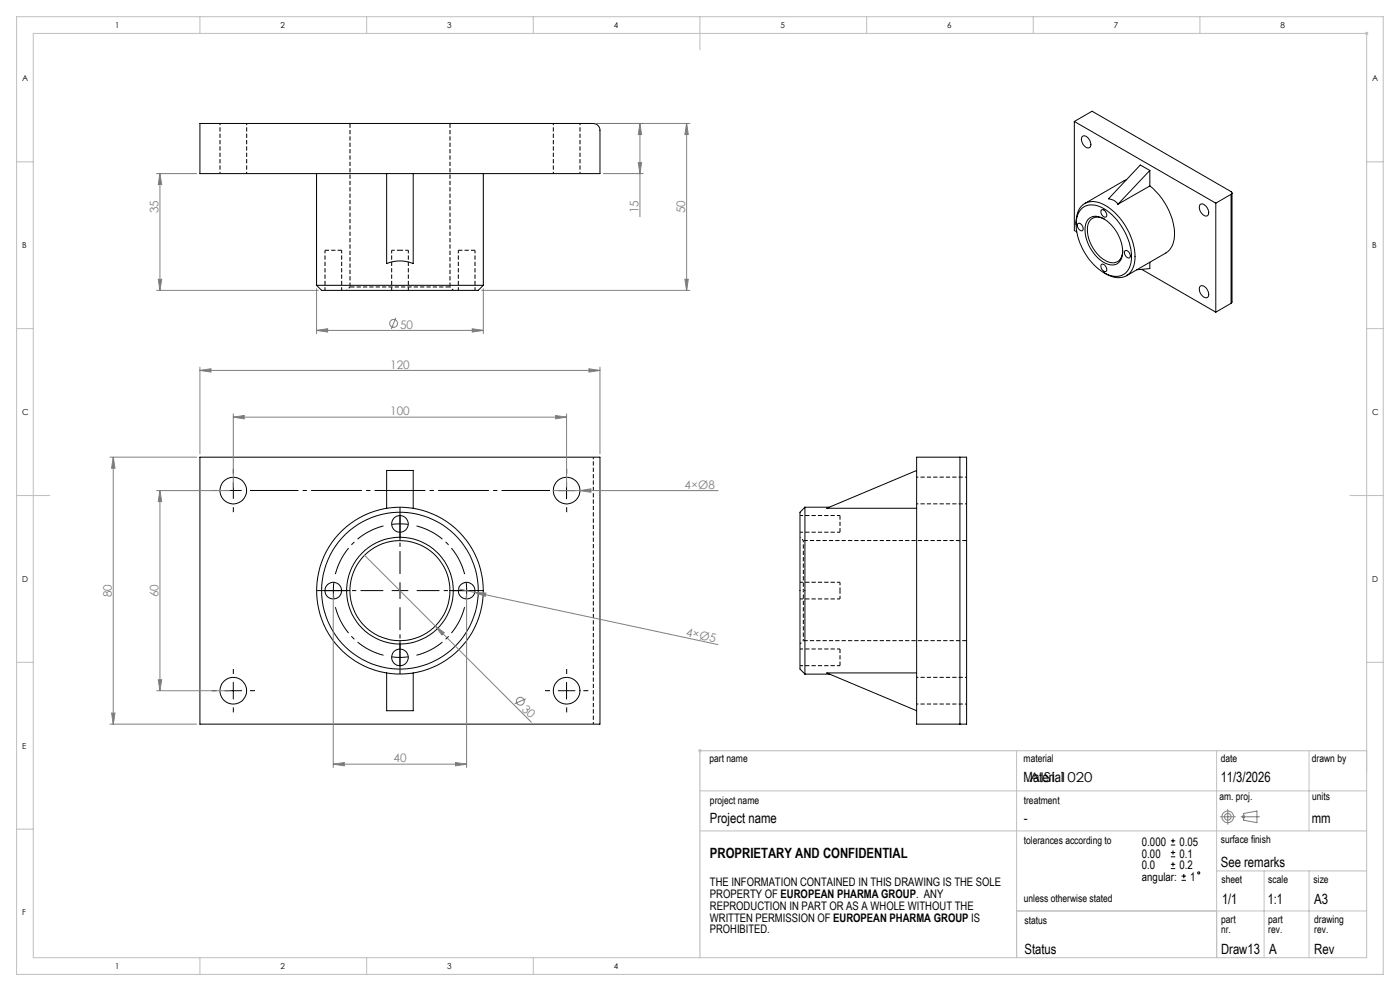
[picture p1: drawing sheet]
<svg xmlns="http://www.w3.org/2000/svg" width="420mm" height="297mm" viewBox="0 0 420 297" stroke-linecap="round" stroke-linejoin="round" font-family="sans-serif">
<path d="M178 137v80" fill="none" stroke="#000" stroke-width=".3" stroke-dasharray="1.3 .6" stroke-dashoffset=".6" stroke-linecap="butt"/>
<g fill="none" stroke="#000" stroke-width=".3">
<path d="M60 37h118a2.05 2.05 0 0 1 2 2v13h-120zM322.3 36.4l5.3-3.1 41.7 24.1a.43 .43 0 0 1 .3 .4 .43 .43 0 0 1-.3 .4M322.3 36.4l42.4 24.5M322.3 36.4v32.7l.7 .4M95 52v33.5M116 52v27a10.4 10.4 0 0 1 8 0v-27M145 52v33.5M324.6 41a1.4 1.4 0 0 1 2.2 .9 1.59 1.59 0 0 1-.2 2.4 2.59 2.59 0 0 1-2-3.3zM338 53.8l-12.6 7.2M344.9 55.7a19.1 19.1 0 0 1 7.3 16 5.7 5.7 0 0 1-2.4 4.1l-11.9 6.9M344.9 51.1l-2.8-1.6-9.5 10.1 1.4 .4 1.4 1.2M344.9 51.1v4.6"/>
<path d="M344.9 55.7l-9.5 5.5M344.9 51.1l-9.5 10.1M369.3 58.2l-4.6 2.7M369.3 58.2v32.7M369.6 57.8v32.8l-.3 .3M322.8 67.3a6.4 6.4 0 0 1 3.2-6.6 7.8 7.8 0 0 1 7.5 2.2 18.8 18.8 0 0 1 6.9 15.9 5 5 0 0 1-7.4 3.9l-1.8-1M323.4 67a1.37 1.37 0 0 1 1.3 .7 1.37 1.37 0 0 1 0 1.4 1.53 1.53 0 0 1-1.3-2.1zM324.3 62.7a5.2 5.2 0 0 1 6.6-.3 18 18 0 0 1 8.5 15.7 4.8 4.8 0 0 1-7.4 4.1 17.9 17.9 0 0 1-9.1-16.1l.4-1.7zM326.5 65.7a4.2 4.2 0 0 1 5.7 .6 11.6 11.6 0 0 1 4.3 11 3.2 3.2 0 0 1-4.8 1.6 11.6 11.6 0 0 1-6-11.8zM330.4 63a1.33 1.33 0 0 1 1.4 .5 1.33 1.33 0 0 1 .1 1.4 1.34 1.34 0 0 1-1.4-.5 1.34 1.34 0 0 1-.1-1.4zM330.4 79.3a1.33 1.33 0 0 1 1.4 .5 1.33 1.33 0 0 1 .1 1.4 1.29 1.29 0 0 1-1.6-1.5zM331.3 65.7a3.2 3.2 0 0 0-3.5-.3 3.2 3.2 0 0 0-1.6 3.2 11 11 0 0 0 6.9 10.1 3 3 0 0 0 3.7-3.5"/>
<path d="M337.5 75.2a1.37 1.37 0 0 1 1.3 .6 1.37 1.37 0 0 1 0 1.5 1.49 1.49 0 0 1-1.3-2.1zM344.9 78.6v1.9l-3.9 .4M360.1 61.3a2.02 2.02 0 0 1 2.4 1.9 1.07 1.07 0 0 1-.4 1.5 1.07 1.07 0 0 1-1.5-.6 2.37 2.37 0 0 1-.5-2.8zM364.7 60.9v32.7M95 85.5h50M95 85.5l1.5 1.5h47l1.5-1.5M342.5 80.7l22.2 12.9M360.1 85.8a2.12 2.12 0 0 1 2.5 2.2 .97 .97 0 0 1-.5 1.2 .97 .97 0 0 1-1.2-.4 2.44 2.44 0 0 1-.8-3zM369.3 90.9l-4.6 2.7M60 137h120v80h-120zM288 137h2v80h-2M288 137h-13v80h13"/>
<path d="M288 137v80M116 152.3v-11.3h8v11.3M167.5 147h5M170 144.5v5M241.5 152v50M241.5 152l-1.5 1.5v47l1.5 1.5M241.5 152h7.3M275 141l-27 11.3h27M117.5 196.8l1.8 .2 3.2-.2M120 194.5v5M67.5 207h5M70 204.5v5"/>
<path d="M116 201.7v11.3h8v-11.3M167.5 207h5M170 204.5v5M241.5 202h7.3M275 201.7h-27l27 11.3M351.3 253.3h1.3M351.3 252h1.3M351.3 256.8h1.3M351.3 255.5h1.3M351.3 259h1.3M351.9 251.4v1.2M351.9 254.9v1.2"/>
<path d="M351.9 258.4v1.3M351.3 260.3h1.3M354.5 263.8h1.3M354.5 262.6h1.3M355.1 261.9v1.3"/>
<circle cx="70" cy="147" r="4"/>
<circle cx="120" cy="157" r="2.49"/>
<circle cx="170" cy="147" r="4"/>
<circle cx="100" cy="177" r="2.5"/>
<circle cx="120" cy="177" r="15"/>
<circle cx="120" cy="177" r="23.5"/>
<circle cx="120" cy="177" r="25"/>
<circle cx="120" cy="177" r="16"/>
<circle cx="140" cy="177" r="2.49"/>
<circle cx="120" cy="197" r="2.5"/>
<circle cx="70" cy="207" r="4"/>
<circle cx="170" cy="207" r="4"/>
<circle cx="359.6" cy="261.6" r=".32"/>
</g>
<path d="M120 75h-2.5M122.5 75h-2.5M252 177v-2.5M252 179.5v-2.5" fill="none" stroke="#000" stroke-width=".3" stroke-dasharray="1.3 .6" stroke-dashoffset=".3" stroke-linecap="butt"/>
<path d="M105 37v49M135 86h-30M135 86v-49M290 162h-49M241 192h49" fill="none" stroke="#000" stroke-width=".3" stroke-dasharray="1.3 .6" stroke-dashoffset="-.1" stroke-linecap="butt"/>
<path d="M102.5 75h-5M142.5 75h-5M252 159.5v-5M252 199.5v-5" fill="none" stroke="#000" stroke-width=".3" stroke-dasharray="1.3 .6" stroke-linecap="butt"/>
<path d="M66 37v15M166 37v15M74 52v-15M174 52v-15M275 151h15M290 143h-15M241 177v-15M241 192v-15M275 211h15M290 203h-15" fill="none" stroke="#000" stroke-width=".3" stroke-dasharray="1.3 .6" stroke-dashoffset=".8" stroke-linecap="butt"/>
<path d="M97.5 75v12M117.5 75v12M137.5 75v12M102.5 87v-12M122.5 87v-12M142.5 87v-12M240 159.5h12M252 154.5h-12M240 179.5h12M252 174.5h-12M240 199.5h12M252 194.5h-12" fill="none" stroke="#000" stroke-width=".3" stroke-dasharray="1.3 .6" stroke-dashoffset=".4" stroke-linecap="butt"/>
<path d="M105 86l-1 1M136 87l-1-1M241 162l-1-1M240 193l1-1" fill="none" stroke="#000" stroke-width=".3" stroke-dasharray="1.3 .6" stroke-dashoffset=".7" stroke-linecap="butt"/>
<g fill="none" stroke="#808080" stroke-width=".3">
<path d="M179 37h28M192 37l.5 3.3h-1zM192 37v27.9M206 37l.5 3.3h-1zM206 37v50M47 52h12M48 52l.5 3.3h-1zM48 52v35M181 52h12M191.5 48.7h1l-.5 3.3zM47 87h48.5M47.5 83.7h1l-.5 3.3z"/>
<path d="M95 99l3.3-.5v1zM95 86.5v13.5M95 99h50M118.7 95.2l-1.3 3.4M141.7 98.5l3.3 .5-3.3 .5zM144.5 87h62.5M145 86.5v13.5M205.5 83.7h1l-.5 3.3zM60 111l3.3-.5v1zM60 110v26M60 111h120M176.7 110.5l3.3 .5-3.3 .5z"/>
<path d="M180 110v26M33 137h26M34 137l.5 3.3h-1zM34 137v80M70 125l3.3-.5v1zM70 124v22M70 125h100M166.7 124.5l3.3 .5-3.3 .5zM170 124v22M47 147h22M48 147l.5 3.3h-1zM48 147v60"/>
<path d="M166 147h49.4M174 147l3.3-.5v1zM100 178v52M109.4 166.4l50 50.1M137.5 176.5l4.9 1M140 178v52M142.4 177.5l3.4 .2-.2 1zM142.4 177.5l73 15.7M130.6 187.6l2.7 2-.7 .7zM33 217h26M33.5 213.7h1l-.5 3.3zM47 207h22"/>
<path d="M47.5 203.7h1l-.5 3.3zM157.8 209.4l-3.4 1.5M100 229l3.3-.5v1zM100 229h40M136.7 228.5l3.3 .5-3.3 .5zM366.1 244.8h4.5M368.3 242.6v4.4M372.3 244.8h5.5M372.7 244.4l.8 .7M373.1 243.8l4-.7v3.5l-4-.8zM373.5 244.4l-.8 .7"/>
<circle cx="118.1" cy="96.9" r="1.18"/>
<circle cx="156.1" cy="210.2" r="1.18"/>
<circle cx="368.3" cy="244.8" r="1.75"/>
<circle cx="368.3" cy="244.8" r="1.01"/>
</g>
<g fill="none" stroke="#000" stroke-width=".3" stroke-dasharray="15.2 1.3 1.3 1.3" stroke-linecap="butt">
<path d="M65 147h-1.5M70 147v-2.5M70 147h-2.5M70 147v2.5M70 147h2.5M70 142v-1.5M70 152v1.5M120 157l-2.5 .2M120 157l2.5 .2M120 157v-2.5M120 157v2.5M120 154.5v-2.5"/>
<path d="M120 159.5v2.5M170 142v-1.5M170 152v1.5M175 147h1.5M97.5 177h-2.5M100 177l.2 2.5M100 177l.2-2.5M100 177h-2.5M100 177h2.5M102.5 177h2.5M120 177v-2.5M120 177h-2.5"/>
<path d="M120 177v2.5M120 177h2.5M137.5 177h-2.5M140 177l-.2-2.5M140 177l-.2 2.5M140 177h2.5M140 177h-2.5M142.5 177h2.5M120 199.5v2.5M120 194.5v-2.5M65 207h-1.5M70 202v-1.5"/>
<path d="M70 212v1.5M75 207h1.5M165 207h-1.5M170 202v-1.5M170 212v1.5M175 207h1.5"/>
</g>
<path d="M115.1 157.6a20 20 0 0 0-14.5 14.5M139.4 172.1a20 20 0 0 0-14.5-14.5M100.6 181.9a20 20 0 0 0 14.5 14.5M124.9 196.4a20 20 0 0 0 14.5-14.5" fill="none" stroke="#000" stroke-width=".3" stroke-dasharray="15.2 1.3 1.3 1.3" stroke-dashoffset="6.4" stroke-linecap="butt"/>
<g fill="none" stroke="#c0c0c0" stroke-width=".3">
<path d="M5 5h410v287h-410zM60 5v5M110 5v5M160 5v5M210 5v10M260 5v5M310 5v5M360 5v5M409.6 9.7l.8 .7M410 9.5v277.5h-400v-277h400.5M410.4 9.7l-.8 .7M5 48.5h5"/>
<path d="M410 48.5h5M5 98.5h5M410 98.5h5M5 148.5h10M405 148.5h10M5 198.5h5M410 198.5h5M209.5 225h1M209.6 224.6l.7 .8M210 224.5v1M210 237h200M210.3 224.6l-.7 .8"/>
<path d="M305 225v62M365 225v62M392.7 225v24M5 248.5h5M210 249h200M305 273h105M365 261h45M379.2 261v26M392.7 261v25.9M60 287v5M110 287v5M160 287v5"/>
</g>
<path d="M75 147h90" fill="none" stroke="#000" stroke-width=".3" stroke-dasharray="15.2 1.3 1.3 1.3" stroke-dashoffset=".7" stroke-linecap="butt"/>
<path d="M115 177h-17.5M120 172v-17.5M125 177h17.5M120 182v17.5" fill="none" stroke="#000" stroke-width=".3" stroke-dasharray="15.2 1.3 1.3 1.3" stroke-dashoffset="8.4" stroke-linecap="butt"/>
<path d="M410 225h-200v62M305 287v-14h60v14" fill="none" stroke="#c0c0c0" stroke-width=".35"/>
<g fill="#808080">
<path d="M130.6 187.6l2.7 2-.7 .7z"/>
<path d="M142.4 177.5l3.4 .2-.2 1z"/>
<path d="M60 111l3.3-.5v1zM176.7 110.5l3.3 .5-3.3 .5zM70 125l3.3-.5v1zM166.7 124.5l3.3 .5-3.3 .5zM100 229l3.3-.5v1zM136.7 228.5l3.3 .5-3.3 .5zM174 147l3.3 .5v-1zM95 99l3.3-.5v1zM141.7 98.5l3.3 .5-3.3 .5z"/>
<path d="M33.5 213.7h1l-.5 3.3zM34 137l.5 3.3h-1zM47.5 203.7h1l-.5 3.3zM48 147l.5 3.3h-1z"/>
<path d="M206 37l.5 3.3h-1zM205.5 83.7h1l-.5 3.3zM192 37l.5 3.3h-1zM191.5 48.7h1l-.5 3.3zM48 52l.5 3.3h-1zM47.5 83.7h1l-.5 3.3z"/>
</g>
<g font-size="4.2">
<text x="307.1" y="234.3">Material</text>
<text x="366.2" y="234.4">11/3/2026</text>
<text x="213" y="246.6">Project name</text>
<text x="307.1" y="246.6">-</text>
<text x="393.5" y="246.6">mm</text>
<text x="213" y="257.1">PROPRIETARY AND CONFIDENTIAL</text>
<text x="366.2" y="259.9">See remarks</text>
<text x="366.6" y="270.9">1/1</text>
<text x="380.4" y="270.9">1:1</text>
<text x="394.2" y="270.9">A3</text>
<text x="307.3" y="286">Status</text>
<text x="366.3" y="286">Draw13</text>
<text x="380.7" y="286">A</text>
<text x="394.3" y="286">Rev</text>
</g>
<text font-size="4.1" x="308.8" y="234.5">AISI 1020</text>
<g font-size="3.5" fill="#808080">
<text x="47.5" y="64" transform="rotate(-90 47.5 64)">35</text>
<text x="191.5" y="64" transform="rotate(-90 191.5 64)">15</text>
<text x="205.5" y="64" transform="rotate(-90 205.5 64)">50</text>
<text x="120" y="98.5">50</text>
<text x="117.1" y="110.5">120</text>
<text x="117.1" y="124.5">100</text>
<text x="205.4" y="146.5">4×Ø8</text>
<text x="33.5" y="179" transform="rotate(-90 33.5 179)">80</text>
<text x="47.5" y="179" transform="rotate(-90 47.5 179)">60</text>
<text x="205.6" y="190.6" transform="rotate(12 205.6 190.6)">4×Ø5</text>
<text x="156.3" y="212.6" transform="rotate(45 156.3 212.6)">30</text>
<text x="118" y="228.5">40</text>
</g>
<g font-size="3.5">
<text x="342.6" y="253.5">0.000</text>
<text x="342.6" y="257">0.00</text>
<text x="353.8" y="253.5">0.05</text>
<text x="353.8" y="257">0.1</text>
<text x="342.6" y="260.5">0.0</text>
<text x="353.8" y="260.5">0.2</text>
<text x="213" y="265.6">THE INFORMATION CONTAINED IN THIS DRAWING IS THE SOLE</text>
<text x="213" y="269.2">PROPERTY OF EUROPEAN PHARMA GROUP. ANY</text>
<text x="342.6" y="264.1">angular:</text>
<text x="357" y="264.1">1</text>
<text x="213" y="272.7">REPRODUCTION IN PART OR AS A WHOLE WITHOUT THE</text>
<text x="213" y="276.2">WRITTEN PERMISSION OF EUROPEAN PHARMA GROUP IS</text>
<text x="213" y="279.7">PROHIBITED.</text>
</g>
<g font-size="3.2">
<text x="212.8" y="228.4">part name</text>
<text x="307.1" y="228.4">material</text>
<text x="366.2" y="228.4">date</text>
<text x="393.5" y="228.4">drawn by</text>
<text x="365.9" y="239.8">am. proj.</text>
<text x="393.7" y="239.8">units</text>
<text x="213" y="241">project name</text>
<text x="307.1" y="241">treatment</text>
<text x="307.1" y="252.8">tolerances according to</text>
<text x="366.2" y="252.5">surface finish</text>
<text x="366.5" y="264.5">sheet</text>
<text x="380.5" y="264.5">scale</text>
<text x="394.1" y="264.5">size</text>
<text x="307.1" y="270.2">unless otherwise stated</text>
<text x="307.3" y="276.9">status</text>
<text x="366.3" y="276.5">part</text>
<text x="366.3" y="279.7">nr.</text>
<text x="380.5" y="276.5">part</text>
<text x="380.5" y="279.7">rev.</text>
<text x="394.3" y="276.5">drawing</text>
<text x="394.3" y="279.7">rev.</text>
</g>
<g font-size="2.5">
<text x="34.6" y="8.4">1</text>
<text x="84.2" y="8.4">2</text>
<text x="134.2" y="8.4">3</text>
<text x="184.2" y="8.4">4</text>
<text x="234.2" y="8.4">5</text>
<text x="284.2" y="8.4">6</text>
<text x="334.2" y="8.4">7</text>
<text x="384.2" y="8.4">8</text>
<text x="6.7" y="24.4">A</text>
<text x="411.7" y="24.4">A</text>
<text x="6.7" y="74.4">B</text>
<text x="411.7" y="74.4">B</text>
<text x="6.7" y="124.4">C</text>
<text x="411.7" y="124.4">C</text>
<text x="6.7" y="174.4">D</text>
<text x="411.7" y="174.4">D</text>
<text x="6.7" y="224.4">E</text>
<text x="6.7" y="274.4">F</text>
<text x="34.6" y="290.4">1</text>
<text x="84.2" y="290.4">2</text>
<text x="134.2" y="290.4">3</text>
<text x="184.2" y="290.4">4</text>
</g>
</svg>
